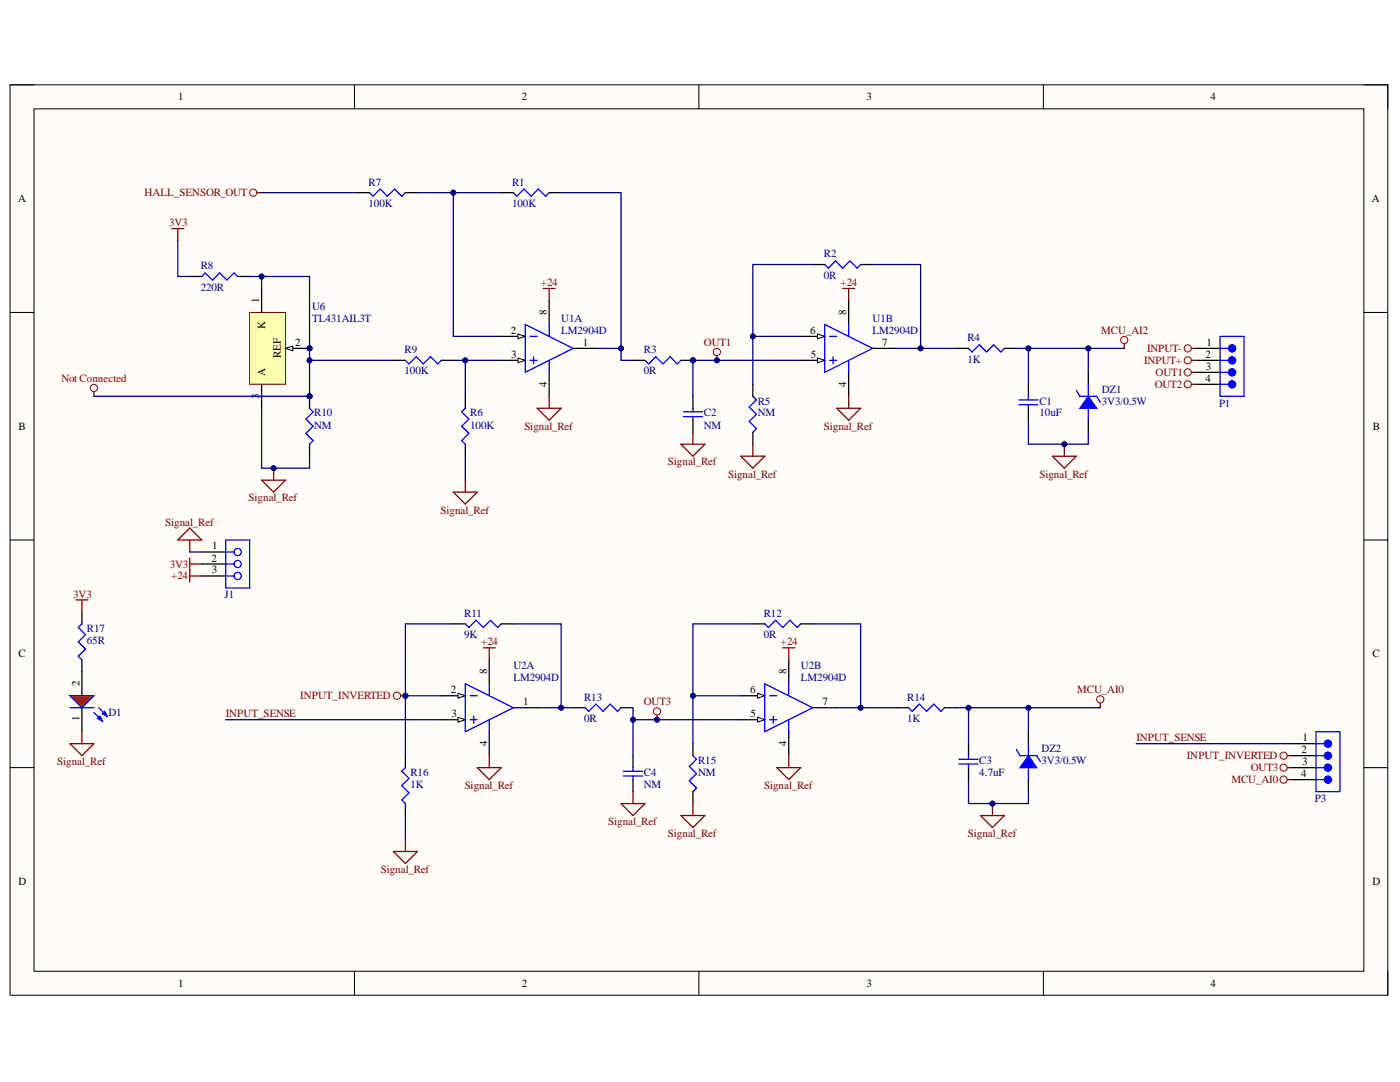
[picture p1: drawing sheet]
# Altium project OpAMP.PrjPcb
1 sheet, 30 parts. Net scope: global (net labels, ports and power ports of the same name join across sheets).
Board file: Subtrator OPAMP.PcbDoc

## Sheet Subtrator OPAMP.SchDoc
size A4

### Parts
C1  10uF  [WCAP-CSGP_0805_H=0.6mm_Reflow]
C2  NM  [WCAP-CSGP_0805_H=0.6mm_Reflow]
C3  4.7uF  [WCAP-CSGP_0805_H=0.6mm_Reflow]
C4  NM  [WCAP-CSGP_0805_H=0.6mm_Reflow]
D1  Red, 2V, 140°  [WL-SMCD_0603]  (value not drawn)
DZ1  3V3/0.5W  [SOD80]
DZ2  3V3/0.5W  [SOD80]
J1  613003143121  [613003143121]  (value not drawn)
P1  61300411121  [61300411121]  (value not drawn)
P3  61300411121  [61300411121]  (value not drawn)
R1  100K  [SM/R_1206]
R2  0R  [SM/R_1206]
R3  0R  [SM/R_1206]
R4  1K  [SM/R_1206]
R5  NM  [SM/R_1206]
R6  100K  [SM/R_1206]
R7  100K  [SM/R_1206]
R8  220R  [SM/R_1206]
R9  100K  [SM/R_1206]
R10  NM  [SM/R_1206]
R11  9K  [SM/R_1206]
R12  0R  [SM/R_1206]
R13  0R  [SM/R_1206]
R14  1K  [SM/R_1206]
R15  NM  [SM/R_1206]
R16  1K  [SM/R_1206]
R17  65R  [SM/R_0805]
U1  LM2904D  [SO8_N]  (parts A,B of 2)
U2  LM2904D  [SO8_N]  (parts A,B of 2)
U6  TL431AIL3T  [SOT23-3_N]

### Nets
3V3: J1.2 R8.1 R17.2
+24: J1.3 U1.8(V+) U2.8(V+)
INPUT_INVERTED: P3.2 R11.2 R16.2 U2.2(IN-)
INPUT_SIGNAL_1: P1.1 R7.2
MCU_AI0: C3.2 DZ2.K(CATHODE) P3.4 R14.1
MCU_AI2: C1.2 DZ1.K(CATHODE) R4.1
Not Connected: P1.2 R8.2 R9.2 R10.1 U6.1(K) U6.2(REF)
OUT1: C2.2 P1.3 R3.1 U1.5(IN+)
OUT2: P1.4
OUT3: C4.2 P3.3 R13.1 U2.5(IN+)
Signal_Ref: C1.1 C2.1 C3.1 C4.1 D1.1(K) DZ1.A(ANODE) DZ2.A(ANODE) J1.1 R5.2 R6.1 R10.2 R15.2 R16.1 U1.4(V-) U2.4(V-) U6.3(A)
INPUT_NOT_INVERTED: P3.1 U2.3(IN+)
NetD1_2: D1.2(A) R17.1
NetR1_1: R1.1 R3.2 U1.1(OUT)
NetR1_2: R1.2 R7.1 U1.2(IN-)
NetR2_1: R2.1 R4.2 U1.7(OUT)
NetR2_2: R2.2 R5.1 U1.6(IN-)
NetR6_2: R6.2 R9.1 U1.3(IN+)
NetR11_1: R11.1 R13.2 U2.1(OUT)
NetR12_1: R12.1 R14.2 U2.7(OUT)
NetR12_2: R12.2 R15.1 U2.6(IN-)
